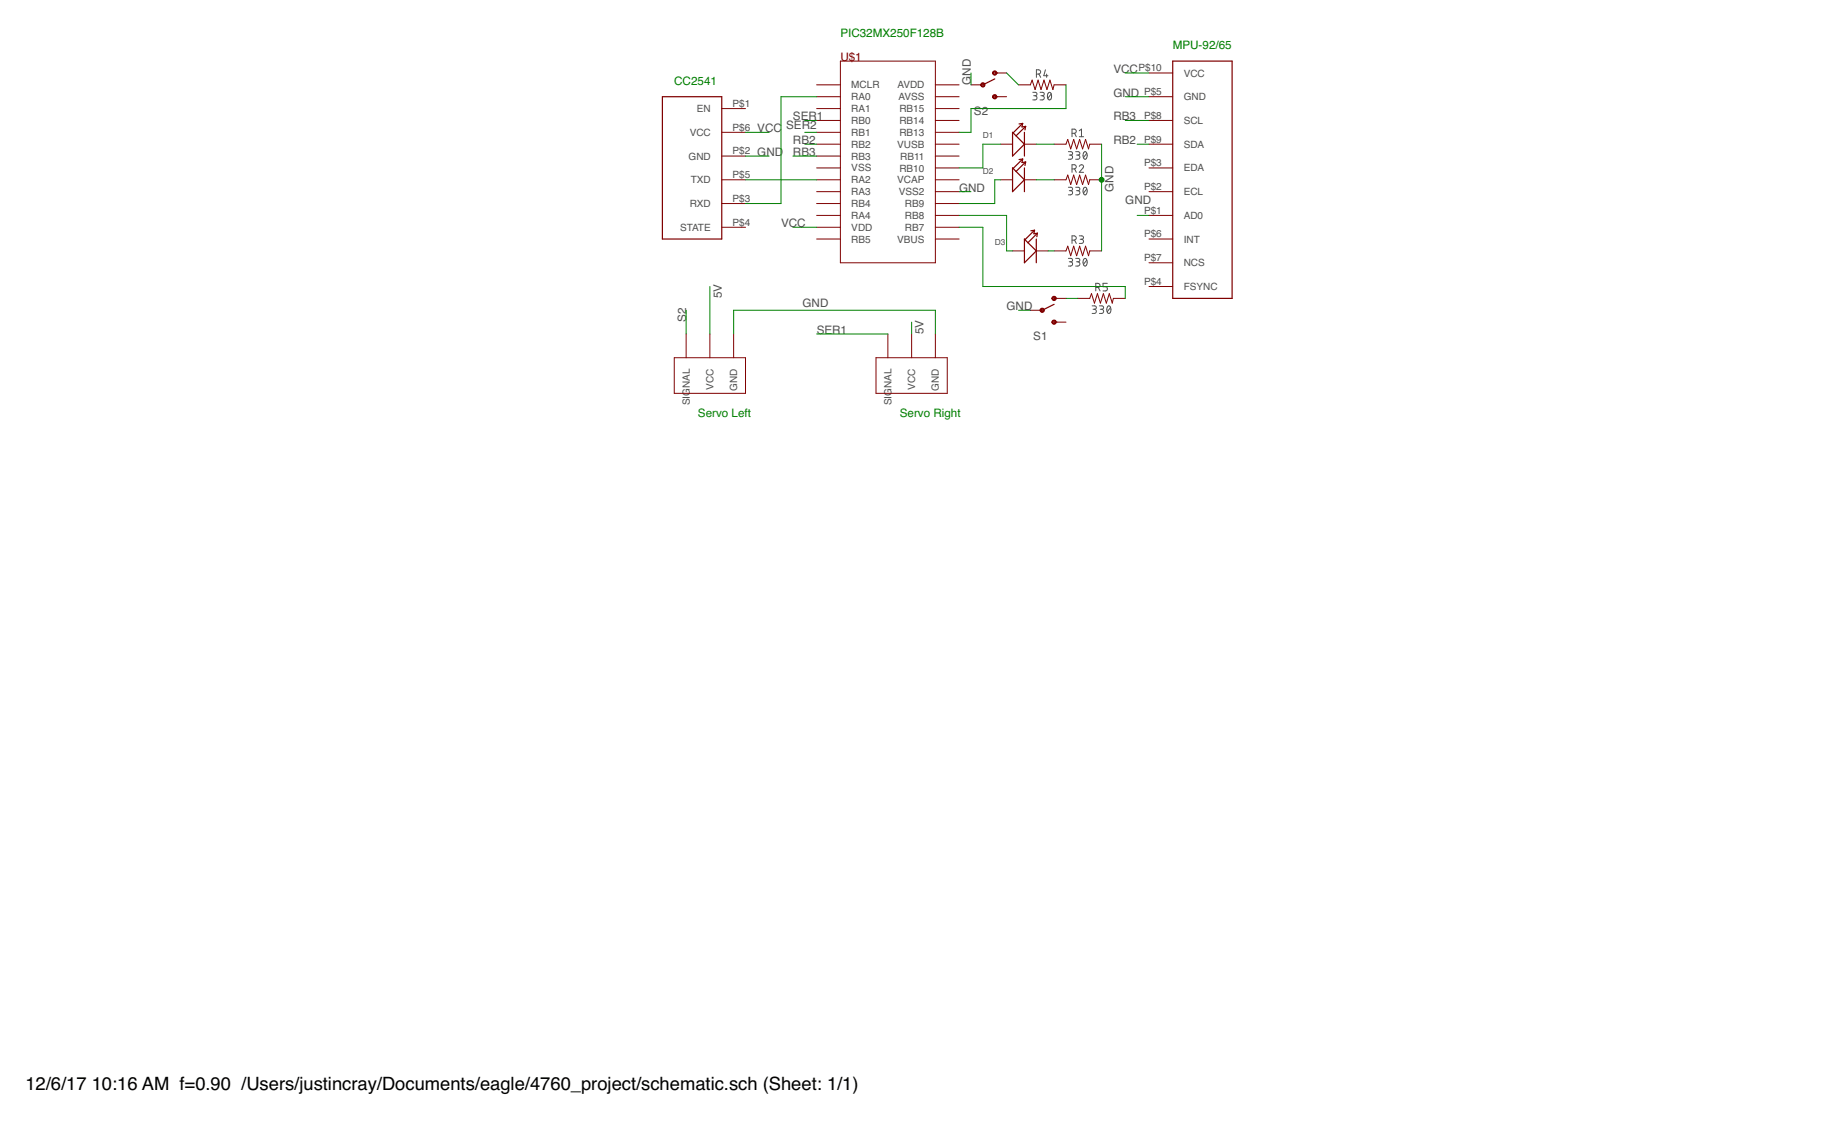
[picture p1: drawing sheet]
<svg xmlns="http://www.w3.org/2000/svg" width="356mm" height="216mm" viewBox="0 0 356 216" stroke-linecap="round" stroke-linejoin="round" font-family="sans-serif">
<g fill="none" stroke="#505050" stroke-width=".19">
<path d="M198.8 17.8h.7l.1 .2-.1 .4h-.5M199.2 18.4a.4 .4 0 0 1 .4 .4 .4 .4 0 0 1-.4 .4h-.4M199.5 14.3h.5a.41 .41 0 0 0 .4-.4 .41 .41 0 0 0-.4-.5h-.5v1.5M200 14.3l.4 .6M200.2 17.8h.5l.3 .2-.1 .4h-.5M200.7 18.4a.4 .4 0 0 1 .4 .4 .4 .4 0 0 1-.4 .4h-.5M201.3 13.4l-.3 1.2h.8M201.5 14.3v.6M201.8 17.9l.3-.1a.86 .86 0 0 1 0 1.4 .88 .88 0 0 1-.3-1.3zM202.4 18.1l-.7 .8M205.7 29.2l.6 .1 .2 .2-.2 .3-.4 .1M205.7 36.1h.6l.2 .2-.2 .4h-.4"/>
<path d="M206.1 29.9a.4 .4 0 0 1 .4 .4 .4 .4 0 0 1-.4 .4h-.4M206.1 36.7a.4 .4 0 0 1 .4 .4 .4 .4 0 0 1-.4 .4h-.4M206.4 25.7h.4a.4 .4 0 0 0 .4-.4 .4 .4 0 0 0-.4-.4h-.4v1.4M206.4 32.5h.4a.4 .4 0 0 0 .4-.4 .4 .4 0 0 0-.4-.4h-.4v1.5M206.9 25.7l.3 .6M206.9 32.5l.3 .7M207.1 29.2l.6 .1 .2 .2-.2 .3-.4 .1M207.1 36.1h.6l.2 .2-.2 .4h-.4M207.5 29.9a.4 .4 0 0 1 .4 .4 .4 .4 0 0 1-.4 .4h-.4M207.5 36.7a.4 .4 0 0 1 .4 .4 .4 .4 0 0 1-.4 .4h-.4M207.8 32a.4 .4 0 0 1 .6-.3 .4 .4 0 0 1 .1 .7l-.7 .8h.8M207.8 25.2l.4-.3v1.4"/>
<path d="M207.8 26.3h.8M208.7 29.3l.1-.1a.71 .71 0 0 1 .6 .5 .71 .71 0 0 1-.2 .8l-.2 .1a.71 .71 0 0 1-.5-.4 .71 .71 0 0 1 .1-.8zM208.7 36.2l.2-.1a.86 .86 0 0 1 0 1.4 .91 .91 0 0 1-.2-1.3zM209.2 29.5l-.6 .9M209.2 36.4l-.6 .8M205.7 49.8h.6l.2 .2-.2 .4h-.4M206.1 50.4a.41 .41 0 0 1 .4 .4 .41 .41 0 0 1-.4 .4h-.4M206.4 46.2h.4a.41 .41 0 0 0 .4-.4 .41 .41 0 0 0-.4-.4h-.4v1.5M206.9 46.2l.3 .7M207.1 49.8h.6l.2 .2-.2 .4h-.4M207.5 50.4a.41 .41 0 0 1 .4 .4 .41 .41 0 0 1-.4 .4h-.4M207.8 45.4l.6 .1 .2 .2-.2 .4h-.4"/>
<path d="M208.2 46.1a.4 .4 0 0 1 .4 .4 .4 .4 0 0 1-.4 .4h-.4M208.7 49.9l.2-.1a.88 .88 0 0 1 0 1.4 .91 .91 0 0 1-.2-1.3zM209.2 50.1l-.6 .8M210.3 58.9h.6l.2 .3-.2 .3-.5 .1M210.7 59.6a.4 .4 0 0 1 .4 .4 .4 .4 0 0 1-.4 .4h-.4M211 55.4h.4a.4 .4 0 0 0 .4-.4 .4 .4 0 0 0-.4-.4h-.4v1.4M211.5 55.4l.3 .6M211.7 58.9h.6l.2 .3-.2 .3-.5 .1M212.1 59.6a.4 .4 0 0 1 .4 .4 .4 .4 0 0 1-.4 .4h-.4M213.2 54.6h-.8v.6h.5a.41 .41 0 0 1 .3 .4 .41 .41 0 0 1-.3 .4h-.5M213.3 59l.2-.1a.86 .86 0 0 1 0 1.5 .88 .88 0 0 1-.2-1.4zM213.8 59.2l-.6 .8"/>
</g>
<g fill="none" stroke="#800000" stroke-width=".19">
<path d="M157.2 16.3h4.6M157.2 18.6h4.6M161.8 11.8h18.3v38.8h-18.3zM180.1 16.3h4.6M180.1 18.6h4.6M186.9 16.3h2.3M191.5 18.6h2.3M191.5 14.1h2.3M196.1 16.3h2.3l.3-.9 .6 1.9 .6-1.9 .5 1.9 .6-1.9 .6 1.9 .5-1.9 .6 1.9 .2-1h2.3M221.2 18.6h4.6M221.2 14.1h4.6M139 20.9h4.5"/>
<path d="M139 25.5h4.5M139 30.1h4.5M139 34.6h4.5M139 39.2h4.5M157.2 20.9h4.6M157.2 23.2h4.6M157.2 25.5h4.6M157.2 27.8h4.6M157.2 30.1h4.6M157.2 32.3h4.6M157.2 34.6h4.6M157.2 36.9h4.6"/>
<path d="M157.2 39.2h4.6M180.1 20.9h4.6M180.1 23.2h4.6M180.1 25.5h4.6M180.1 27.8h4.6M180.1 30.1h4.6M180.1 32.3h4.6M180.1 34.6h4.6M180.1 36.9h4.6M180.1 39.2h4.6M192.7 27.8h2.2M192.7 34.6h2.2"/>
<path d="M197.2 27.8h2.3M197.2 34.6h2.3M202.9 27.8h2.3l.4-.9 .5 1.8 .6-1.8 .6 1.8 .6-1.8 .5 1.8 .6-1.8 .6 1.8 .2-.9h2.3M202.9 34.6h2.3l.4-.9 .5 1.8 .6-1.8 .6 1.8 .6-1.8 .5 1.8 .6-1.8 .6 1.8 .2-.9h2.3M221.2 23.2h4.6M221.2 27.8h4.6M221.2 32.3h4.6M221.2 36.9h4.6M139 43.8h4.5M157.2 41.5h4.6M157.2 43.8h4.6M157.2 46h4.6"/>
<path d="M180.1 41.5h4.6M180.1 43.8h4.6M180.1 46h4.6M194.9 48.3h2.3M198.4 59.8h2.3M199.5 48.3h2.3M202.9 48.3h2.3l.4-.9 .5 1.9 .6-1.9 .6 1.9 .6-1.9 .5 1.9 .6-1.9 .6 1.9 .2-1h2.3M202.9 57.5h2.3M207.5 57.5h2.3l.3-.9 .6 1.8 .6-1.8 .6 1.8 .5-1.8 .6 1.8 .6-1.8 .5 1.8 .3-.9h2.2M221.2 41.5h4.6M221.2 46h4.6M221.2 50.6h4.6"/>
<path d="M221.2 55.2h4.6M129.8 68.9h13.7v6.9h-13.7zM132.1 64.3v4.6M136.7 64.3v4.6M141.2 64.3v4.6M168.7 68.9h13.7v6.9h-13.7zM170.9 64.3v4.6M175.5 64.3v4.6M180.1 64.3v4.6M202.9 62h2.3"/>
</g>
<g fill="none" stroke="#800000" stroke-width=".23">
<path d="M127.5 18.6h11.5v27.4h-11.5zM191.5 15.2l-2.3 1.1M225.8 11.8h11.4v45.7h-11.4zM194.9 25.5l2.3 2.3-2.3 2.3zM194.9 32.3l2.3 2.3-2.3 2.3zM196.9 23.8l-1.8 1.8M196.9 23.8l-.7 .1M196.9 23.8l-.1 .6 .7-.1M196.9 30.6l-1.8 1.8M196.9 30.6l-.7 .1M196.9 30.6l-.1 .7 .7-.1M197.2 25.5v4.6"/>
<path d="M197.2 32.3v4.6M197.5 24.3l-1.9 1.9M197.5 24.3l-.2 .7M197.5 31.2l-1.9 1.8M197.5 31.2l-.2 .7M197.3 46.2l-.1-.2v4.6l2.3-2.3-1.6-1.6M197.3 46.2l.6 .5M199.2 44.3l-1.9 1.9M199.2 44.3l-.7 .1M199.2 44.3l-.1 .7 .6-.1M199.5 46v4.6M199.7 44.9l-1.8 1.8"/>
<path d="M199.7 44.9l-.1 .7M202.9 58.6l-2.2 1.2"/>
</g>
<g fill="#800000" stroke="#800000" stroke-width=".19">
<path d="M202.6 57.3a.42 .42 0 0 1 .7-.1 .42 .42 0 0 1-.2 .7 .42 .42 0 0 1-.6-.4h.2a.23 .23 0 0 1 .3-.2 .23 .23 0 0 1 .1 .3 .23 .23 0 0 1-.4 0l-.2-.1z" fill-rule="evenodd"/>
<path d="M202.6 61.8a.42 .42 0 0 1 .7-.1 .42 .42 0 0 1-.2 .7 .42 .42 0 0 1-.6-.4h.2a.23 .23 0 0 1 .3-.2 .23 .23 0 0 1 .1 .4 .23 .23 0 0 1-.4-.1l-.2-.1z" fill-rule="evenodd"/>
<path d="M200.3 59.6a.42 .42 0 0 1 .7-.1 .42 .42 0 0 1-.2 .6 .42 .42 0 0 1-.6-.3h.2a.23 .23 0 0 1 .3-.2 .23 .23 0 0 1 .1 .3 .23 .23 0 0 1-.4 0l-.2-.1z" fill-rule="evenodd"/>
<path d="M191.1 13.9a.42 .42 0 0 1 .7-.1 .42 .42 0 0 1-.1 .6 .42 .42 0 0 1-.6-.3h.2a.23 .23 0 0 1 .3-.2 .23 .23 0 0 1 .1 .3 .23 .23 0 0 1-.4 0l-.2-.1z" fill-rule="evenodd"/>
<path d="M191.1 18.4a.42 .42 0 0 1 .7-.1 .42 .42 0 0 1-.1 .7 .42 .42 0 0 1-.6-.4h.2a.23 .23 0 0 1 .3-.2 .23 .23 0 0 1 .1 .4 .23 .23 0 0 1-.4-.1l-.2-.1z" fill-rule="evenodd"/>
<path d="M189 16a.42 .42 0 0 1 .6 .2 .42 .42 0 0 1-.3 .6 .42 .42 0 0 1-.5-.5h.2a.23 .23 0 0 1 .3-.2 .23 .23 0 0 1 .1 .4 .23 .23 0 0 1-.4-.1l-.2-.1z" fill-rule="evenodd"/>
</g>
<g fill="none" stroke="#008000" stroke-width=".19">
<path d="M157.2 18.6h-6.8v20.6h-6.9M186.9 14.1v2.2M193.8 14.1l2.3 2.2M205.2 16.3v4.6h-18.3v4.6h-2.2M216.6 14.1h4.6M216.6 18.6h4.6M143.5 34.6h13.7M143.5 25.5h4.6M143.5 30.1h4.6M152.7 30.1h4.5M154.9 25.5h2.3M154.9 27.8h2.3"/>
<path d="M154.9 23.2h2.3M184.7 36.9h2.2M192.7 34.6h-1.2v4.6h-6.8M192.7 27.8h-3.5v4.5h-4.5M199.5 34.6h3.4M199.5 27.8h3.4M212.1 27.8v20.5M216.6 23.2h4.6M218.9 27.8h2.3M132.1 59.8v4.5M136.7 55.2v9.1M152.7 43.8h4.5"/>
<path d="M184.7 43.8h4.5v11.4h27.4v2.3M184.7 41.5h9.1v6.8h1.1M196.1 59.8h2.3M201.8 48.3h1.1M205.2 57.5h2.3M218.9 41.5h2.3M141.2 64.3v-4.5h38.9v4.5M157.2 64.3h13.7M175.5 62v2.3"/>
</g>
<circle cx="212.1" cy="34.6" r=".47" fill="#008000" stroke="#008000" stroke-width=".19"/>
<g font-size="3.5">
<text x="4.9" y="210">12/6/17</text>
<text x="17.7" y="210">10:16 AM f=0.90 /Users/justincray/Documents/eagle/4760_project/schematic.sch (Sheet: 1/1)</text>
</g>
<text font-size="2.2" fill="#800000" x="161.8" y="11.8">U$1</text>
<g font-size="2.2" fill="#008000">
<text x="161.8" y="7.2">PIC32MX250F128B</text>
<text x="225.8" y="9.5">MPU-92/65</text>
<text x="129.8" y="16.3">CC2541</text>
<text x="134.4" y="80.3">Servo Left</text>
<text x="173.2" y="80.3">Servo Right</text>
</g>
<g font-size="2.2" fill="#505050">
<text x="186.9" y="16.3" transform="rotate(-90 186.9 16.3)">GND</text>
<text x="214.4" y="14.1">VCC</text>
<text x="152.7" y="23.2">SER1</text>
<text x="187.5" y="22.1">S2</text>
<text x="214.4" y="18.6">GND</text>
<text x="214.4" y="23.2">RB3</text>
<text x="145.8" y="25.5">VCC</text>
<text x="151.4" y="24.8">SER2</text>
<text x="152.7" y="27.8">RB2</text>
<text x="214.4" y="27.8">RB2</text>
<text x="145.8" y="30.1">GND</text>
<text x="152.7" y="30.1">RB3</text>
<text x="184.7" y="36.9">GND</text>
<text x="214.4" y="36.9" transform="rotate(-90 214.4 36.9)">GND</text>
<text x="216.7" y="39.2">GND</text>
<text x="150.4" y="43.8">VCC</text>
<text x="139" y="57.5" transform="rotate(-90 139 57.5)">5V</text>
<text x="154.5" y="59.1">GND</text>
<text x="193.8" y="59.8">GND</text>
<text x="132.1" y="62" transform="rotate(-90 132.1 62)">S2</text>
<text x="157.2" y="64.3">SER1</text>
<text x="177.8" y="64.3" transform="rotate(-90 177.8 64.3)">5V</text>
<text x="198.9" y="65.5">S1</text>
</g>
<g font-size="1.9" fill="#505050">
<text x="163.9" y="17">MCLR</text>
<text x="172.8" y="17">AVDD</text>
<text x="219.2" y="13.7">P$10</text>
<text x="227.9" y="14.7">VCC</text>
<text x="134.2" y="21.6">EN</text>
<text x="141.1" y="20.6">P$1</text>
<text x="163.9" y="19.3">RA0</text>
<text x="163.9" y="21.6">RA1</text>
<text x="163.9" y="23.9">RB0</text>
<text x="173" y="19.3">AVSS</text>
<text x="173.2" y="21.6">RB15</text>
<text x="173.2" y="23.9">RB14</text>
<text x="220.3" y="18.3">P$5</text>
<text x="220.3" y="22.9">P$8</text>
<text x="227.9" y="19.3">GND</text>
<text x="227.9" y="23.9">SCL</text>
<text x="132.8" y="26.2">VCC</text>
<text x="141.1" y="29.7">P$2</text>
<text x="141.1" y="25.2">P$6</text>
<text x="163.9" y="26.2">RB1</text>
<text x="163.9" y="28.5">RB2</text>
<text x="172.7" y="28.5">VUSB</text>
<text x="173.2" y="26.2">RB13</text>
<text x="220.3" y="27.5">P$9</text>
<text x="227.9" y="28.5">SDA</text>
<text x="132.6" y="30.7">GND</text>
<text x="133" y="35.3">TXD</text>
<text x="141.1" y="34.3">P$5</text>
<text x="163.9" y="30.7">RB3</text>
<text x="163.9" y="33">VSS</text>
<text x="163.9" y="35.3">RA2</text>
<text x="172.7" y="35.3">VCAP</text>
<text x="173.2" y="33">RB10</text>
<text x="173.3" y="30.7">RB11</text>
<text x="220.3" y="32">P$3</text>
<text x="227.9" y="33">EDA</text>
<text x="132.8" y="39.9">RXD</text>
<text x="141.1" y="38.9">P$3</text>
<text x="163.9" y="37.6">RA3</text>
<text x="163.9" y="39.9">RB4</text>
<text x="173.1" y="37.6">VSS2</text>
<text x="174.2" y="39.9">RB9</text>
<text x="220.3" y="36.6">P$2</text>
<text x="220.3" y="41.2">P$1</text>
<text x="227.9" y="37.6">ECL</text>
<text x="130.9" y="44.5">STATE</text>
<text x="141.1" y="43.4">P$4</text>
<text x="163.9" y="42.2">RA4</text>
<text x="163.9" y="44.4">VDD</text>
<text x="163.9" y="46.7">RB5</text>
<text x="172.7" y="46.7">VBUS</text>
<text x="174.2" y="42.2">RB8</text>
<text x="174.2" y="44.5">RB7</text>
<text x="220.3" y="45.7">P$6</text>
<text x="227.9" y="42.2">AD0</text>
<text x="227.9" y="46.7">INT</text>
<text x="220.3" y="50.3">P$7</text>
<text x="227.9" y="51.3">NCS</text>
<text x="220.3" y="54.9">P$4</text>
<text x="227.9" y="55.9">FSYNC</text>
<text x="137.4" y="75.1" transform="rotate(-90 137.4 75.1)">VCC</text>
<text x="141.9" y="75.3" transform="rotate(-90 141.9 75.3)">GND</text>
<text x="176.2" y="75.1" transform="rotate(-90 176.2 75.1)">VCC</text>
<text x="180.8" y="75.3" transform="rotate(-90 180.8 75.3)">GND</text>
<text x="132.8" y="78.1" transform="rotate(-90 132.8 78.1)">SIGNAL</text>
<text x="171.6" y="78.1" transform="rotate(-90 171.6 78.1)">SIGNAL</text>
</g>
<g font-size="1.6" fill="#505050">
<text x="189.2" y="26.6">D1</text>
<text x="189.2" y="33.5">D2</text>
<text x="191.5" y="47.2">D3</text>
</g>
</svg>
